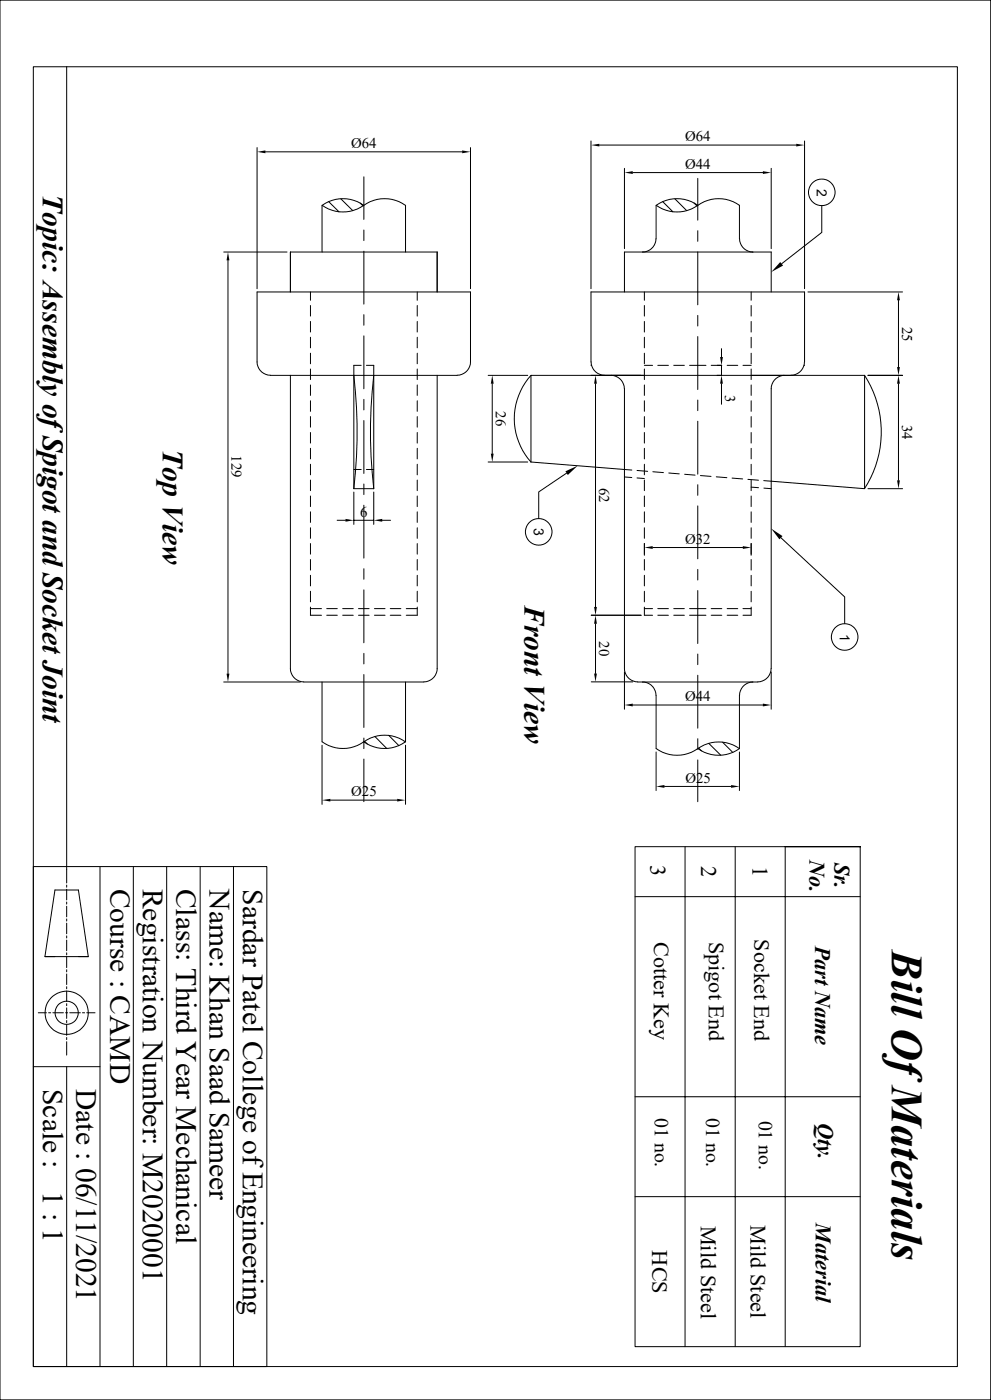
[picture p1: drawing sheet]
<svg xmlns="http://www.w3.org/2000/svg" width="297mm" height="420mm" viewBox="0 0 297 420" stroke-linecap="round" stroke-linejoin="round" font-family="sans-serif">
<g fill="none" stroke="#000" stroke-width=".3">
<path d="M0 0h296.9v419.9h-296.9zM10 20h276.9v390h-276.9zM20 20v244.9M77 44.3v42.3M79.5 45.6h59M102.2 59.6l3.5 3.6M109.1 53v12.8M141 44.3v42.3M177.1 42.3v44.3M179.6 43.5h59M187.2 50.5v24.1M189.7 51.8h38.9"/>
<path d="M202.3 59.6l3.5 3.6M209.1 53.5v12.5M231.1 50.5v24.1M241.1 42.3v44.3M67.1 75.6h18.9M68.3 78.1v124M96.5 61.6v14M96.6 61.6a10.7 10.7 0 0 1 12.4 0 10.7 10.7 0 0 1-12.4 0zM98.5 60.5l3.1 3M107.9 60.9l.9 .9M109.1 69v3.2M109.1 75.4v15.8"/>
<path d="M109.1 61.6a10.7 10.7 0 0 1 12.4 0v14M196.6 61.6v10a4 4 0 0 1-4 4M196.7 61.6a10.7 10.7 0 0 1 12.4 0 10.7 10.7 0 0 1-12.4 0zM198.6 60.5l3.1 3M208 60.9l.9 .9M209.1 69.2v3.2M209.1 75.6v15.8M209.2 61.6a10.7 10.7 0 0 1 12.4 0l.1 10a4 4 0 0 0 3.9 4M246.3 61.7v8l-12 9.4M87 87.6v-12h44v12M93 87.6v2.5M93 91.7v3.1"/>
<path d="M93 96.4v3.2M109.1 94.4v3.2M125.1 87.6v2.5M125.1 91.7v3.1M125.1 96.4v3.2M187.2 87.6v-12h43.9v12M193.1 87.6v2.5M193.1 91.7v3.1M193.1 96.4v3.2M209.1 94.6v3.2M225.1 87.6v2.5M225.1 91.7v3.1"/>
<path d="M225.1 96.4v3.2M242.1 87.6h28.4M269.3 90.1v20M81 112.6a4 4 0 0 1-4-4v-21h64v21a4 4 0 0 1-4 4M81 112.6h56M87 112.6v88a4 4 0 0 0 4 4M93 101.2v3.2M93 106v3.1M93 110.7v3.2M93 115.5v3.1M106 112.6a145.8 145.8 0 0 1 0 34M108.2 109.6h-2.2v37"/>
<path d="M109.1 100.8v15.8M109.1 119.8v3.2M109.8 109.6h2.2v37M112 112.6a145.8 145.8 0 0 0 0 34M125.1 101.2v3.2M125.1 106v3.1M125.1 110.7v3.2M125.1 115.5v3.1M131 112.6v88a4 4 0 0 1-4 4M146.3 112.6h11.9M147.5 115.1v21M159.1 112.6a19.4 19.4 0 0 0 0 26"/>
<path d="M177.1 108.6v-21h64v21a4 4 0 0 1-4 4M177.1 109.6h.1M177.2 108.6a4 4 0 0 0 3.9 4M177.2 112.6h15M178.5 115.1v67M181.1 112.6h12M183.1 112.6a4 4 0 0 1 4 4M187.2 116.6v84a4 4 0 0 0 3.9 4M193.1 109.6h2.5M193.1 101.2v3.2M193.1 106v3.1M193.1 110.7v3.2"/>
<path d="M193.1 115.5v3.1M197.1 109.6h3.2M201.9 109.6h3.2M206.7 109.6h4.9M209.1 101v15.8M213.1 109.6h3.2M215 112.6h1.1M216.2 104.6v2.5M216.2 109.6v3M216.2 115.1v6.2M217.9 109.6h3.2M222.7 109.6h2.4"/>
<path d="M225.1 112.6h12M225.1 101.2v3.2M225.1 106v3.1M225.1 110.7v3.2M225.1 115.5v3.1M235.1 112.6a4 4 0 0 0-4 4v84M241 109.6h.1M259.1 112.6h-100v26M259.1 112.6v34l-30.2-2.4M259.1 112.6a31.3 31.3 0 0 1 0 34M260.1 112.6h10.4M269.3 115.1v29"/>
<path d="M93 120.2v3.2M93 125v3.1M93 129.8v3.1M93 134.5v3.2M93 139.3v3.2M109.1 126.2v15.8M125.1 120.2v3.2M125.1 125v3.1M125.1 129.8v3.1M125.1 134.5v3.2M125.1 139.3v3.2M146.3 138.6h11.9"/>
<path d="M159.1 138.6l30.3 2.4M193.1 120.2v3.2M193.1 125v3.1M193.1 129.8v3.1M193.1 134.5v3.2M193.1 139.3v3.2M209.1 120v3.2M209.1 126.4v15.8M225.1 120.2v3.2M225.1 125v3.1M225.1 129.8v3.1M225.1 134.5v3.2"/>
<path d="M225.1 139.3v3.2M93 144v3.2M93 148.8v3.2M93 153.5v3.2M93 158.3v3.2M101 156.1h2.5M106 147.6v9.7M106 156.1h6M106 146.6h6M106 140.8h2.2M109.1 145.2v3.2M109.1 151.6v15.8"/>
<path d="M109.8 140.8h2.2M112 147.6v9.7M114.6 156.1h2.5M125.1 144v3.2M125.1 148.8v3.2M125.1 153.5v3.2M125.1 158.3v3.2M169.8 141.9l-8.3 5.7v8M187.2 143.1l2.2 .2M190.9 141.1l3.2 .3M190.9 143.4l2.2 .2M193.1 144v3.2"/>
<path d="M193.1 148.8v3.2M193.1 153.5v3.2M193.1 158.3v3.2M195.7 141.5l3.1 .3M200.4 141.9l3.2 .3M205.2 142.3l3.1 .2M209.1 145.4v3.2M209.1 151.8v15.8M209.9 142.7l3.2 .2M214.7 143l3.1 .3M219.4 143.4l3.2 .3M224.2 143.8l3.1 .3"/>
<path d="M225.1 146.1l2.2 .2M225.1 144v3.2M225.1 148.8v3.2M225.1 153.5v3.2M225.1 158.3v3.2M228.9 146.4l2.2 .2M260.1 146.6h10.4M93 163.1v3.1M93 167.9v3.1M93 172.6v3.2M93 177.4v3.2M109.1 170.6v3.2"/>
<path d="M109.1 177v15.8M125.1 163.1v3.1M125.1 167.9v3.1M125.1 172.6v3.2M125.1 177.4v3.2M193.1 163v3.6M193.1 167.9v3.1M193.1 172.6v3.2M193.1 177.4v3.2M195.6 164.3h27M209.1 170.8v3.2M209.1 177.2v15.8"/>
<path d="M225.1 163v3.6M225.1 167.9v3.1M225.1 172.6v3.2M225.1 177.4v3.2M234.1 161.3l19.1 17.8v8M93 182.1v2.5h3.4M93 182.6h3.4M97.9 184.6h3.2M97.9 182.6h3.2M102.7 184.6h3.2M102.7 182.6h3.2M107.4 184.6h3.2"/>
<path d="M107.4 182.6h3.2M109.1 196v3.2M112.2 184.6h3.2M112.2 182.6h3.2M117 184.6h3.1M117 182.6h3.1M121.8 182.6h3.3M125.1 182.1v2.5h-3.3M177.2 184.6h15M178.5 187.1v15M193.1 182.1v2.5h2.5M193.1 182.6h2.5"/>
<path d="M197.1 184.6h3.2M197.1 182.6h3.2M201.9 184.6h3.2M201.9 182.6h3.2M206.7 184.6h4.9M206.7 182.6h4.9M209.1 196.2v3.2M213.1 184.6h3.2M213.1 182.6h3.2M217.9 184.6h3.2M217.9 182.6h3.2M222.7 182.6h2.4"/>
<path d="M225.1 182.1v2.5h-2.4M67.1 204.6h22.9M91 204.6h36M96.5 204.6v17.9M109.1 202.4v15.8M121.5 204.6v17.9M177.2 204.6h12.5M187.2 201.6v11.2M189.7 211.5h38.9M191.1 204.6h36M192.6 204.6a4 4 0 0 1 4 4v16M209.1 202.6v15.8"/>
<path d="M225.6 204.6a4 4 0 0 0-3.9 4l-.1 16M231.1 200.6a4 4 0 0 1-4 4M231.1 201.6v11.2M96.5 223.6v17.7M96.6 222.5a10.7 10.7 0 0 0 12.4 0M109.1 222.5a10.7 10.7 0 0 0 12.4 0M109.1 221.4v3.2M109.1 227.7v12.8M109.1 222.5a10.7 10.7 0 0 1 12.4 0M109.3 222.4l.8 .8M112.4 220.9l3.5 3.6M116.5 220.6l3 3.1"/>
<path d="M121.5 223.6v17.7M196.6 225.6v11.6M196.7 224.6a10.7 10.7 0 0 0 12.4 0M199.1 235.9h20M209.1 228v12.5M209.1 221.6v3.2M209.2 224.6a10.7 10.7 0 0 1 12.4 0 10.7 10.7 0 0 1-12.4 0zM209.4 224.4l.8 .9M212.4 223l3.6 3.6M216.6 222.7l3 3M221.6 225.6v11.6M10 260h70v150h-70z"/>
<path d="M30 260v150M40 260v150M50 260v150M60 260v150M70 260v150M99 240h20M205.3 254v150M220.3 254v150M257.8 254v150h-67.5v-150h67.5h-22.5v150M20 265.5v.6M20 266.8v3.2M20 270.6v.6"/>
<path d="M20 271.9v3.1M20 275.7v.6M20 276.9v3.2M190.3 269h67.5M13.5 287h13M16.5 287h-3l3-20h7l3 20h-3M20 280.8v.6M20 282v3.2M20 285.8v.7M20 287.1v3.2M20 290.9v.6M20 292.2v3.2"/>
<path d="M20 296v.6M20 297.3v3.1M10 320h20M11.5 303.8h2.4M14.6 303.8h.6M15.8 303.8h3.2M19.6 303.8h.7M20 312.5v4M20 301.1v.6M20 302.3v3.2M20 306.2v.6M20 307.4v3.2"/>
<path d="M20 311.2v.7M20 320v90M20.9 303.8h3.2M24.7 303.8h.7M26 303.8h2.5M190.3 329h67.5M190.3 359h67.5"/>
<circle cx="246.3" cy="57.7" r="4"/>
<circle cx="161.5" cy="159.6" r="4"/>
<circle cx="253.2" cy="191.1" r="4"/>
<circle cx="20" cy="303.8" r="3.5"/>
<circle cx="20" cy="303.8" r="6.5"/>
</g>
<g fill="#000">
<path d="M77 45.6l2.5-.5v.9zM138.5 45.1l2.5 .5-2.5 .4zM177.1 43.5l2.5-.4v.8zM187.2 51.8l2.5-.4v.8zM228.6 51.4l2.5 .4-2.5 .4zM238.6 43.1l2.5 .4-2.5 .4zM68.3 75.6l.4 2.5h-.8zM233.8 78.6l.9 1.1-3.6 1.9zM269.3 87.6l.4 2.5h-.8zM147.5 112.6l.5 2.5h-.9zM178.5 112.6l.4 2.5h-.8zM215.8 107.1h.9l-.5 2.5z"/>
<path d="M216.2 112.6l.5 2.5h-.9zM268.9 110.1h.8l-.4 2.5zM269.3 112.6l.4 2.5h-.8zM147.1 136.1h.9l-.5 2.5zM103.5 155.7l2.5 .4-2.5 .4zM112 156.1l2.6-.4v.8zM169.5 141.4l3.6-1.7-2.9 2.8zM268.9 144.1h.8l-.4 2.5zM193.1 164.3l2.5-.5v.9zM222.6 163.8l2.5 .5-2.5 .4zM231.1 158.6l3.4 2.2-.9 1zM178.5 184.6l.4 2.5h-.8z"/>
<path d="M178.1 182.1h.8l-.4 2.5zM67.9 202.1h.8l-.4 2.5zM178.1 202.1h.8l-.4 2.5zM187.2 211.5l2.5-.4v.8zM228.6 211.1l2.5 .4-2.5 .4zM96.5 240l2.5-.4v.9zM119 239.6l2.5 .4-2.5 .5zM196.6 235.9l2.5-.4v.8zM219.1 235.5l2.5 .4-2.5 .4z"/>
</g>
<text font-size="13.3" x="267.3" y="285" transform="rotate(90 267.3 285)">Bill Of Materials</text>
<g font-size="8.8">
<text x="12.8" y="58.2" transform="rotate(90 12.8 58.2)">Topic: Assembly of Spigot and Socket Joint</text>
<text x="48.8" y="134.7" transform="rotate(90 48.8 134.7)">Top View</text>
<text x="157.2" y="181.4" transform="rotate(90 157.2 181.4)">Front View</text>
<text x="33" y="266.7" transform="rotate(90 33 266.7)">Course : CAMD</text>
<text x="42.8" y="266.7" transform="rotate(90 42.8 266.7)">Registration Number: M2020001</text>
<text x="52.8" y="266.7" transform="rotate(90 52.8 266.7)">Class: Third Year Mechanical</text>
<text x="62.8" y="266.7" transform="rotate(90 62.8 266.7)">Name: Khan Saad Sameer</text>
<text x="72.8" y="266.7" transform="rotate(90 72.8 266.7)">Sardar Patel College of Engineering</text>
<text x="12.8" y="326.7" transform="rotate(90 12.8 326.7)">Scale :</text>
<text x="22.8" y="326.7" transform="rotate(90 22.8 326.7)">Date : 06/11/2021</text>
<text x="12.8" y="357.2" transform="rotate(90 12.8 357.2)">1 : 1</text>
</g>
<g font-size="6.6">
<text x="242.6" y="257.9" transform="rotate(90 242.6 257.9)">No.</text>
<text x="194.9" y="259.5" transform="rotate(90 194.9 259.5)">3</text>
<text x="210.2" y="259.7" transform="rotate(90 210.2 259.7)">2</text>
<text x="225.6" y="259.8" transform="rotate(90 225.6 259.8)">1</text>
<text x="250.1" y="258.8" transform="rotate(90 250.1 258.8)">Sr.</text>
<text x="226" y="281.8" transform="rotate(90 226 281.8)">Socket End</text>
<text x="196" y="282.6" transform="rotate(90 196 282.6)">Cotter Key</text>
<text x="212.5" y="282.5" transform="rotate(90 212.5 282.5)">Spigot End</text>
<text x="244.3" y="283.7" transform="rotate(90 244.3 283.7)">Part Name</text>
<text x="245.2" y="336.8" transform="rotate(90 245.2 336.8)">Qty.</text>
<text x="210" y="367.7" transform="rotate(90 210 367.7)">Mild Steel</text>
<text x="225" y="367.5" transform="rotate(90 225 367.5)">Mild Steel</text>
<text x="244.5" y="367" transform="rotate(90 244.5 367)">Material</text>
<text x="195.5" y="375.1" transform="rotate(90 195.5 375.1)">HCS</text>
</g>
<g font-size="5.9">
<text x="196.3" y="335.4" transform="rotate(90 196.3 335.4)">01 no.</text>
<text x="211.6" y="335.4" transform="rotate(90 211.6 335.4)">01 no.</text>
<text x="227.4" y="336.2" transform="rotate(90 227.4 336.2)">01 no.</text>
</g>
<g font-size="4.4">
<text x="105.2" y="44.4">Ø64</text>
<text x="205.3" y="42.4">Ø64</text>
<text x="205.3" y="50.6">Ø44</text>
<text x="270.3" y="98" transform="rotate(90 270.3 98)">25</text>
<text x="217.3" y="118.4" transform="rotate(90 217.3 118.4)">3</text>
<text x="148.6" y="123.4" transform="rotate(90 148.6 123.4)">26</text>
<text x="270.3" y="127.4" transform="rotate(90 270.3 127.4)">34</text>
<text x="69.4" y="136.6" transform="rotate(90 69.4 136.6)">129</text>
<text x="179.5" y="146.4" transform="rotate(90 179.5 146.4)">62</text>
<text x="107.9" y="155">6</text>
<text x="205.3" y="163.2">Ø32</text>
<text x="179.5" y="192.4" transform="rotate(90 179.5 192.4)">20</text>
<text x="205.3" y="210.4">Ø44</text>
<text x="105.3" y="238.9">Ø25</text>
<text x="205.4" y="234.8">Ø25</text>
</g>
<g font-size="4.2">
<text x="244.8" y="56.6" transform="rotate(90 244.8 56.6)">2</text>
<text x="160" y="158.4" transform="rotate(90 160 158.4)">3</text>
<text x="251.7" y="190.1" transform="rotate(90 251.7 190.1)">1</text>
</g>
</svg>
